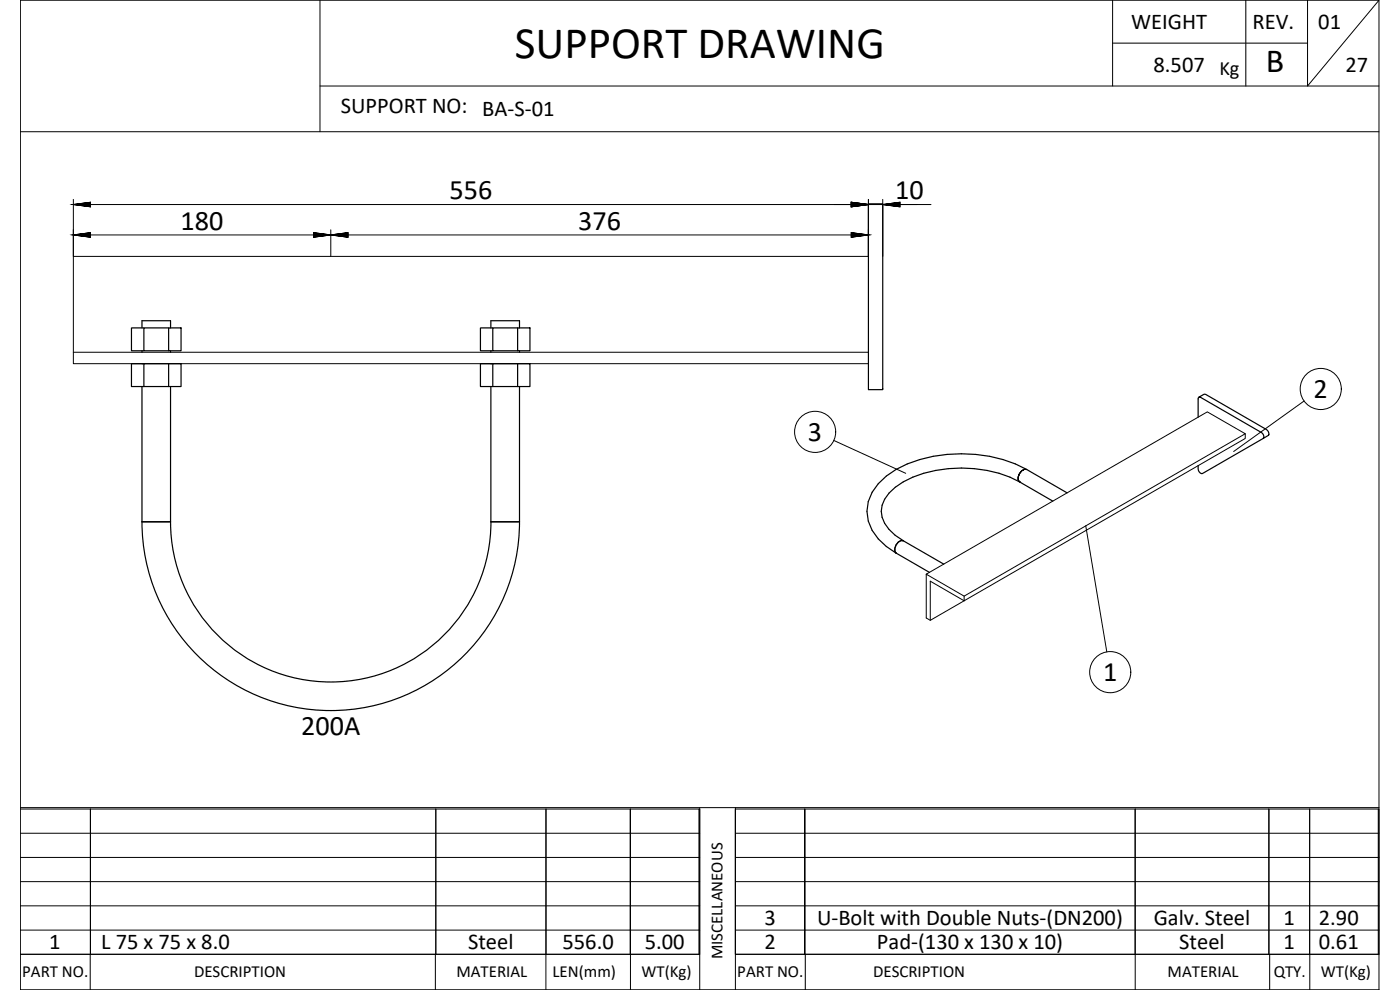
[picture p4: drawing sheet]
<svg xmlns="http://www.w3.org/2000/svg" width="420mm" height="297mm" viewBox="0 0 420 297" stroke-linecap="round" stroke-linejoin="round" font-family="sans-serif">
<g fill="none" stroke="#000" stroke-width=".36">
<path d="M260.6 61.2h4.3v55.7h-4.3zM42.6 98.4v-2.2h8.6v2.2M43.2 98.4h-3.7v6.8h3.7M50.6 98.4h3.7v6.8h-3.7zM50.6 98.4h-7.4v6.8h7.4M147.3 98.4v-2.2h8.6v2.2M147.9 98.4h-3.7v6.8h3.7M155.3 98.4h3.7v6.8h-3.7zM155.3 98.4h-7.4v6.8h7.4M42.6 116v40.6h8.6v-40.6M42.6 105.2v.5M43.2 109.1h-3.7v6.9h3.7"/>
<path d="M50.6 109.1h3.7v6.9h-3.7zM50.6 109.1h-7.4v6.9h7.4M51.2 105.2v.5M147.3 116v40.6h8.6v-40.6M147.3 105.2v.5M147.9 109.1h-3.7v6.9h3.7M155.3 109.1h3.7v6.9h-3.7zM155.3 109.1h-7.4v6.9h7.4M155.9 105.2v.5M359.8 119.2l1.5-.9h.6l18.2 10.6a1.33 1.33 0 0 1 .5 1.8l-1.5 .9a1.2 1.2 0 0 0-.6-1.8l-18.2-10.6zM359.8 119.2l-.2 .5v5.5M379.1 131.6l-18.2 10.5a1.23 1.23 0 0 1-1.3-1.4v-1"/>
<path d="M42.6 156.5a56.7 56.7 0 0 0 56.7 56.7 56.7 56.7 0 0 0 56.6-56.7M51.2 156.5a48.1 48.1 0 0 0 48.1 48.1 48.1 48.1 0 0 0 48-48.1M308 140.9a2.53 2.53 0 0 0-2.4 3.1l.4 .6a2.47 2.47 0 0 1 2.1-3.7l12.2 7M308.1 140.9a42.9 42.9 0 0 0-39.2 0 17 17 0 0 0-8.3 9.6 11.9 11.9 0 0 0 3 11.2l2.4 2.3 2.9 2M316 150.4l-10-5.8a38.7 38.7 0 0 0-34.9 0 12.7 12.7 0 0 0-6.4 7 7.6 7.6 0 0 0 2.1 7.2l1.9 1.8 2.4 1.6M268.9 166h.1M268.9 166l10 5.7M271.1 162.2a2.48 2.48 0 0 0-2.5 3.2l.3 .6M271.1 162.2a2.49 2.49 0 0 0-2.2 3.8M271.1 162.2l12.1 7.1M271.1 162.2h.1"/>
</g>
<g fill="#000">
<circle cx="42.6" cy="109.1" r=".18"/>
<circle cx="147.3" cy="109.1" r=".18"/>
<circle cx="306" cy="144.6" r=".18"/>
</g>
<g fill="none" stroke="#000" stroke-width=".3">
<path d="M96 .1v39.4M333.9 12.9h58.5M333.9 .1v25.7M373.9 .1v25.7M392.4 .1v25.7l21.5-25.7h-407.8v296.9h407.8M413.9 .1v296.9M6.1 39.5h407.8M96 25.8h317.9M22 59.8v17.1M260.6 59.8v17.1h-238.6v32.2h238.6M264.9 59.8v17.1M22 61.4h257.4"/>
<path d="M22 70.5h238.6M99.3 68.9v8M22 105.7h238.6M250.2 132.2l21.6 9.8M373.7 130.1v1.5l-84.4 48.7v-1.4M391.4 120.3l-21.2 15.2M325.8 157.7l6.4 37.9M278 172.3l84.3-48.7 11.4 6.5-84.4 48.8zM278 172.3v13.1l1.2 .7 10.1-5.8-10.1-5.9v11.7M6.1 242.7h203.9v43.6h-203.9h203.9M6.1 257.3h203.9M6.1 250h203.9"/>
<path d="M6.1 242.3h407.8M27.1 242.7v43.6v-43.6M130.8 242.7v43.6M163.9 242.7l-.1 54.3M189.2 242.7v43.6v-43.6M209.8 242.7v43.6M210 242.3v54.7M220.7 242.7h193.2v43.6h-193.2zM220.7 257.3h193.2M220.7 250h193.2M220.7 242.3v54.7M241.5 242.7v43.6v-43.6"/>
<path d="M340.7 242.7v54.3M380.8 242.7v43.6M393 242.7l.1 54.3M413.6 242.7v43.6M6.1 279.1h203.9M6.1 271.8h203.9M6.1 264.5h203.9M220.7 279.1h193.2M220.7 271.8h193.2M220.7 264.5h193.2M6.1 297h407.8M27.1 286.3v10.7"/>
<path d="M130.7 286.3v10.7M189.2 286.3v10.7M220.7 286.3h193.2M241.7 286.3v10.7M381 286.3v10.7"/>
<circle cx="396.4" cy="116.7" r="6.2"/>
<circle cx="244.6" cy="129.6" r="6.2"/>
<circle cx="333.2" cy="201.7" r="6.2"/>
</g>
<text font-size="13.5" x="154.5" y="17.3">SUPPORT DRAWING</text>
<text font-size="10.1" x="379.9" y="21.7">B</text>
<g font-size="8.5">
<text x="134.9" y="59.8">556</text>
<text x="268.7" y="59.8">10</text>
<text x="54.2" y="68.9">180</text>
<text x="173.5" y="68.9">376</text>
<text x="394.2" y="119.4">2</text>
<text x="242.5" y="132.3">3</text>
<text x="331" y="204.4">1</text>
<text x="90.4" y="220.7">200A</text>
</g>
<g font-size="6.8">
<text x="339.5" y="8.7">WEIGHT</text>
<text x="375.9" y="8.8">REV.</text>
<text x="395.6" y="8.6">01</text>
<text x="346.2" y="21.5">8.507</text>
<text x="403.8" y="21.5">27</text>
<text x="102.3" y="33.9">SUPPORT NO: BA-S-01</text>
<text x="229.4" y="277.6">3</text>
<text x="245.2" y="277.6">U-Bolt with Double Nuts-(DN200)</text>
<text x="346.2" y="277.6">Galv. Steel</text>
<text x="385.2" y="277.6">1</text>
<text x="395.8" y="277.6">2.90</text>
<text x="14.8" y="284.8">1</text>
<text x="30.4" y="284.8">L 75 x 75 x 8.0</text>
<text x="140.5" y="284.8">Steel</text>
<text x="168.8" y="284.8">556.0</text>
<text x="193.5" y="284.8">5.00</text>
<text x="229.4" y="284.8">2</text>
<text x="263.2" y="284.8">Pad-(130 x 130 x 10)</text>
<text x="353.9" y="284.8">Steel</text>
<text x="385.2" y="284.8">1</text>
<text x="395.8" y="284.8">0.61</text>
</g>
<text font-size="6.1" x="366" y="22.6">Kg</text>
<g font-size="5.1">
<text x="216.8" y="287.9" transform="rotate(-90 216.8 287.9)">MISCELLANEOUS</text>
<text x="6.7" y="293.2">PART NO.</text>
<text x="58.2" y="293.2">DESCRIPTION</text>
<text x="137" y="293.2">MATERIAL</text>
<text x="165.8" y="293.2">LEN(mm)</text>
<text x="192.5" y="293.2">WT(Kg)</text>
<text x="221.3" y="293.2">PART NO.</text>
<text x="262" y="293.2">DESCRIPTION</text>
<text x="350.4" y="293.2">MATERIAL</text>
<text x="382.2" y="293.2">QTY.</text>
<text x="396.4" y="293.2">WT(Kg)</text>
</g>
<g font-size="4.4">
<text x="20.8" y="72.3">180</text>
<text x="98.1" y="72.3">376</text>
</g>
<g font-size="4">
<text x="20.8" y="63.1">556</text>
<text x="249.1" y="63.1">10</text>
</g>
</svg>
